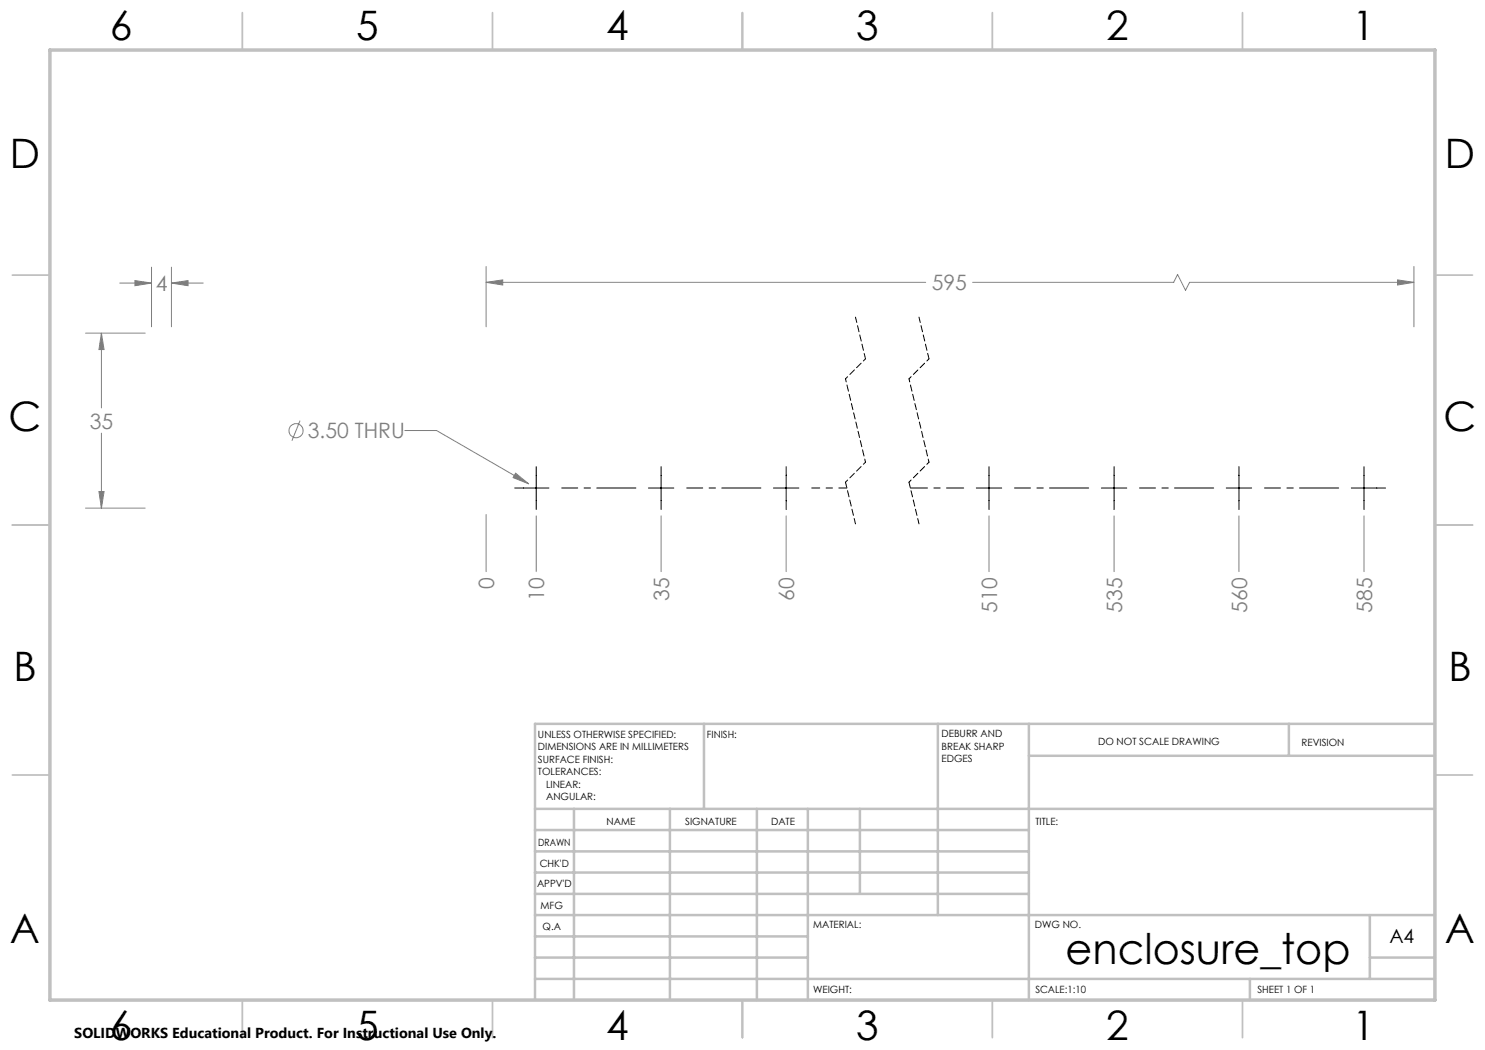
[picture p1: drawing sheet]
<svg xmlns="http://www.w3.org/2000/svg" width="297mm" height="210mm" viewBox="0 0 297 210" stroke-linecap="round" stroke-linejoin="round" font-family="sans-serif">
<g fill="none" stroke="#808080" stroke-width=".2">
<path d="M24 56.6h6.3M27 56.1l3.3 .5-3.3 .5zM30.3 53.4v12M34.3 56.6l3.3-.5v1zM34.3 53.4v12M34.3 56.6h6.3M97.2 56.5l3.3-.5v1zM97.2 53.3v12.1M97.2 56.5h87.9M194.5 56.5h40.2l.8-1.6 1.6 3.2 .8-1.6h44.9M279.5 56l3.3 .5-3.3 .5zM282.8 53.3v12.1"/>
<path d="M17.1 66.6h11.9M20.3 66.6l.5 3.3h-1zM20.3 66.6v15M19.8 98.3h1l-.5 3.3zM20.3 86.6v15M60 84.1l-1.6 4.1M81 86.1h6.3l18.4 10.7M103.1 94.6l2.6 2.2-3.1-1.3zM17.1 101.6h11.9M97.2 102.9v11.4M107.2 103.2v11.1M132.2 103.2v11.1"/>
<path d="M157.2 103.2v11.1M197.8 103.2v11.1M222.8 103.2v11.1M247.8 103.2v11.1M272.8 103.2v11.1"/>
<circle cx="59.2" cy="86.1" r="1.4"/>
</g>
<path d="M169.4 97.6h-7.1" fill="none" stroke="#000" stroke-width=".2" stroke-dasharray="15.2 1.3 1.3 1.3" stroke-dashoffset="13.6"/>
<path d="M127.2 97.6h-14.9M152.2 97.6h-14.9M217.7 97.6h-14.8M242.7 97.6h-14.8M267.7 97.6h-14.8" fill="none" stroke="#000" stroke-width=".2" stroke-dasharray="15.2 1.3 1.3 1.3" stroke-dashoffset="7.4"/>
<path d="M192.7 97.6h-10.6" fill="none" stroke="#000" stroke-width=".2" stroke-dasharray="15.2 1.3 1.3 1.3" stroke-dashoffset="11.8"/>
<g fill="none" stroke="#000" stroke-width=".2">
<path d="M102.9 97.6h6.9M107.2 93.3v8.6M129.7 97.6h5.1M132.2 93.3v8.6M154.7 97.6h5.1M157.2 93.3v8.6M195.3 97.6h5M197.8 93.3v8.6M220.3 97.6h5.1M222.8 93.3v8.6M245.3 97.6h5M247.8 93.3v8.6"/>
<path d="M270.3 97.6h6.8M272.8 93.3v8.6"/>
</g>
<path d="M171.1 63.4l2 8.4M183.8 63.4l2 8.4M169.1 96.4l2 8.4M181.8 96.4l2 8.4" fill="none" stroke="#000" stroke-width=".2" stroke-dasharray="1.3 .6" stroke-dashoffset=".2"/>
<path d="M173.1 71.8l-4 4M185.8 71.8l-4 4M173.1 92.4l-4 4M185.8 92.4l-4 4" fill="none" stroke="#000" stroke-width=".2" stroke-dasharray="1.3 .6" stroke-dashoffset=".7"/>
<path d="M169.1 75.8l4 16.6M181.8 75.8l4 16.6" fill="none" stroke="#000" stroke-width=".2" stroke-dasharray="1.3 .6" stroke-dashoffset=".6"/>
<g fill="none" stroke="#c0c0c0" stroke-width=".35">
<path d="M48.5 2.5v7.5M98.5 2.5v7.5M148.5 2.5v7.5M198.5 2.5v7.5M248.5 2.5v7.5M2.5 55h7.5M287 55h7.5M2.5 105h7.5M287 105h7.5M2.5 155h7.5M287 155h7.5M48.5 200v7.5"/>
<path d="M98.5 200v7.5M148.5 200v7.5M198.5 200v7.5M248.5 200v7.5"/>
</g>
<g fill="none" stroke="#c0c0c0" stroke-width=".5">
<path d="M140.8 144.8v17M187.6 144.8v38.2M205.8 144.8v55.2M205.8 151.2h81.2M257.8 144.8v6.4M287 144.8h-180v55.2M107 161.8h180M107 178.8h98.8M107 174.5h98.8M107 170.3h98.8M107 166h98.8M114.8 161.8v38.2"/>
<path d="M134 161.8v38.2M151.4 161.8v38.2M161.6 161.8v38.2M172 161.8v17M107 195.8h180M107 191.5h54.6M107 187.3h54.6M107 183h180M250 195.8v4.2M274 191.5h13M274 183v12.8"/>
</g>
<path d="M10 10h277v190h-277z" fill="none" stroke="#c0c0c0" stroke-width=".7"/>
<g fill="#808080">
<path d="M279.5 56l3.3 .5-3.3 .5zM97.2 56.5l3.3-.5v1zM103.1 94.6l-.5 .9 3.1 1.3z"/>
<path d="M27 56.1l3.3 .5-3.3 .5zM34.3 56.6l3.3-.5v1zM19.8 98.3h1l-.5 3.3zM20.3 66.6l.5 3.3h-1z"/>
</g>
<text font-size="8.5" x="213.1" y="192.7">enclosure_top</text>
<g font-size="8.1">
<text x="22" y="8">6</text>
<text x="71.2" y="8">5</text>
<text x="121.2" y="8">4</text>
<text x="171.3" y="8">3</text>
<text x="221.3" y="8">2</text>
<text x="270.5" y="8">1</text>
<text x="2" y="33.6">D</text>
<text x="289" y="33.6">D</text>
<text x="1.7" y="86.1">C</text>
<text x="288.7" y="86.1">C</text>
<text x="2.7" y="136.1">B</text>
<text x="289.7" y="136.1">B</text>
<text x="2" y="188.6">A</text>
<text x="289" y="188.6">A</text>
<text x="22" y="208">6</text>
<text x="71.2" y="208">5</text>
<text x="121.2" y="208">4</text>
<text x="171.3" y="208">3</text>
<text x="221.3" y="208">2</text>
<text x="270.5" y="208">1</text>
</g>
<g font-size="4.2" fill="#808080">
<text x="31.1" y="58.2">4</text>
<text x="186.3" y="58.1">595</text>
<text x="18" y="85.7">35</text>
<text x="61.6" y="87.7">3.50 THRU</text>
<text x="98.9" y="117.8" transform="rotate(-90 98.9 117.8)">0</text>
<text x="108.9" y="120.2" transform="rotate(-90 108.9 120.2)">10</text>
<text x="133.9" y="120.2" transform="rotate(-90 133.9 120.2)">35</text>
<text x="158.9" y="120.2" transform="rotate(-90 158.9 120.2)">60</text>
<text x="199.4" y="122.5" transform="rotate(-90 199.4 122.5)">510</text>
<text x="224.4" y="122.5" transform="rotate(-90 224.4 122.5)">535</text>
<text x="249.4" y="122.5" transform="rotate(-90 249.4 122.5)">560</text>
<text x="274.4" y="122.5" transform="rotate(-90 274.4 122.5)">585</text>
</g>
<text font-size="3.9" x="277.9" y="188.5">A4</text>
<text font-size="2.9" x="14.9" y="207.6">SOLIDWORKS Educational Product. For Instructional Use Only.</text>
<g font-size="2">
<text x="107.6" y="147.6">UNLESS OTHERWISE SPECIFIED:</text>
<text x="141.4" y="147.6">FINISH:</text>
<text x="188.3" y="147.5">DEBURR AND</text>
<text x="188.3" y="150">BREAK SHARP</text>
<text x="219.6" y="149">DO NOT SCALE DRAWING</text>
<text x="260.3" y="149.2">REVISION</text>
<text x="107.6" y="150.1">DIMENSIONS ARE IN MILLIMETERS</text>
<text x="107.6" y="152.6">SURFACE FINISH:</text>
<text x="107.6" y="155.1">TOLERANCES:</text>
<text x="188.3" y="152.5">EDGES</text>
<text x="109.2" y="157.6">LINEAR:</text>
<text x="109.2" y="160.1">ANGULAR:</text>
<text x="121.3" y="165">NAME</text>
<text x="137" y="164.9">SIGNATURE</text>
<text x="154.2" y="164.9">DATE</text>
<text x="207.1" y="164.9">TITLE:</text>
<text x="107.6" y="169.1">DRAWN</text>
<text x="107.9" y="173.3">CHK'D</text>
<text x="107.4" y="177.4">APPV'D</text>
<text x="108.1" y="181.8">MFG</text>
<text x="108.5" y="186">Q.A</text>
<text x="162.6" y="185.5">MATERIAL:</text>
<text x="207" y="185.5">DWG NO.</text>
<text x="162.6" y="198.5">WEIGHT:</text>
<text x="207.1" y="198.6">SCALE:1:10</text>
<text x="251.5" y="198.6">SHEET 1 OF 1</text>
</g>
</svg>
